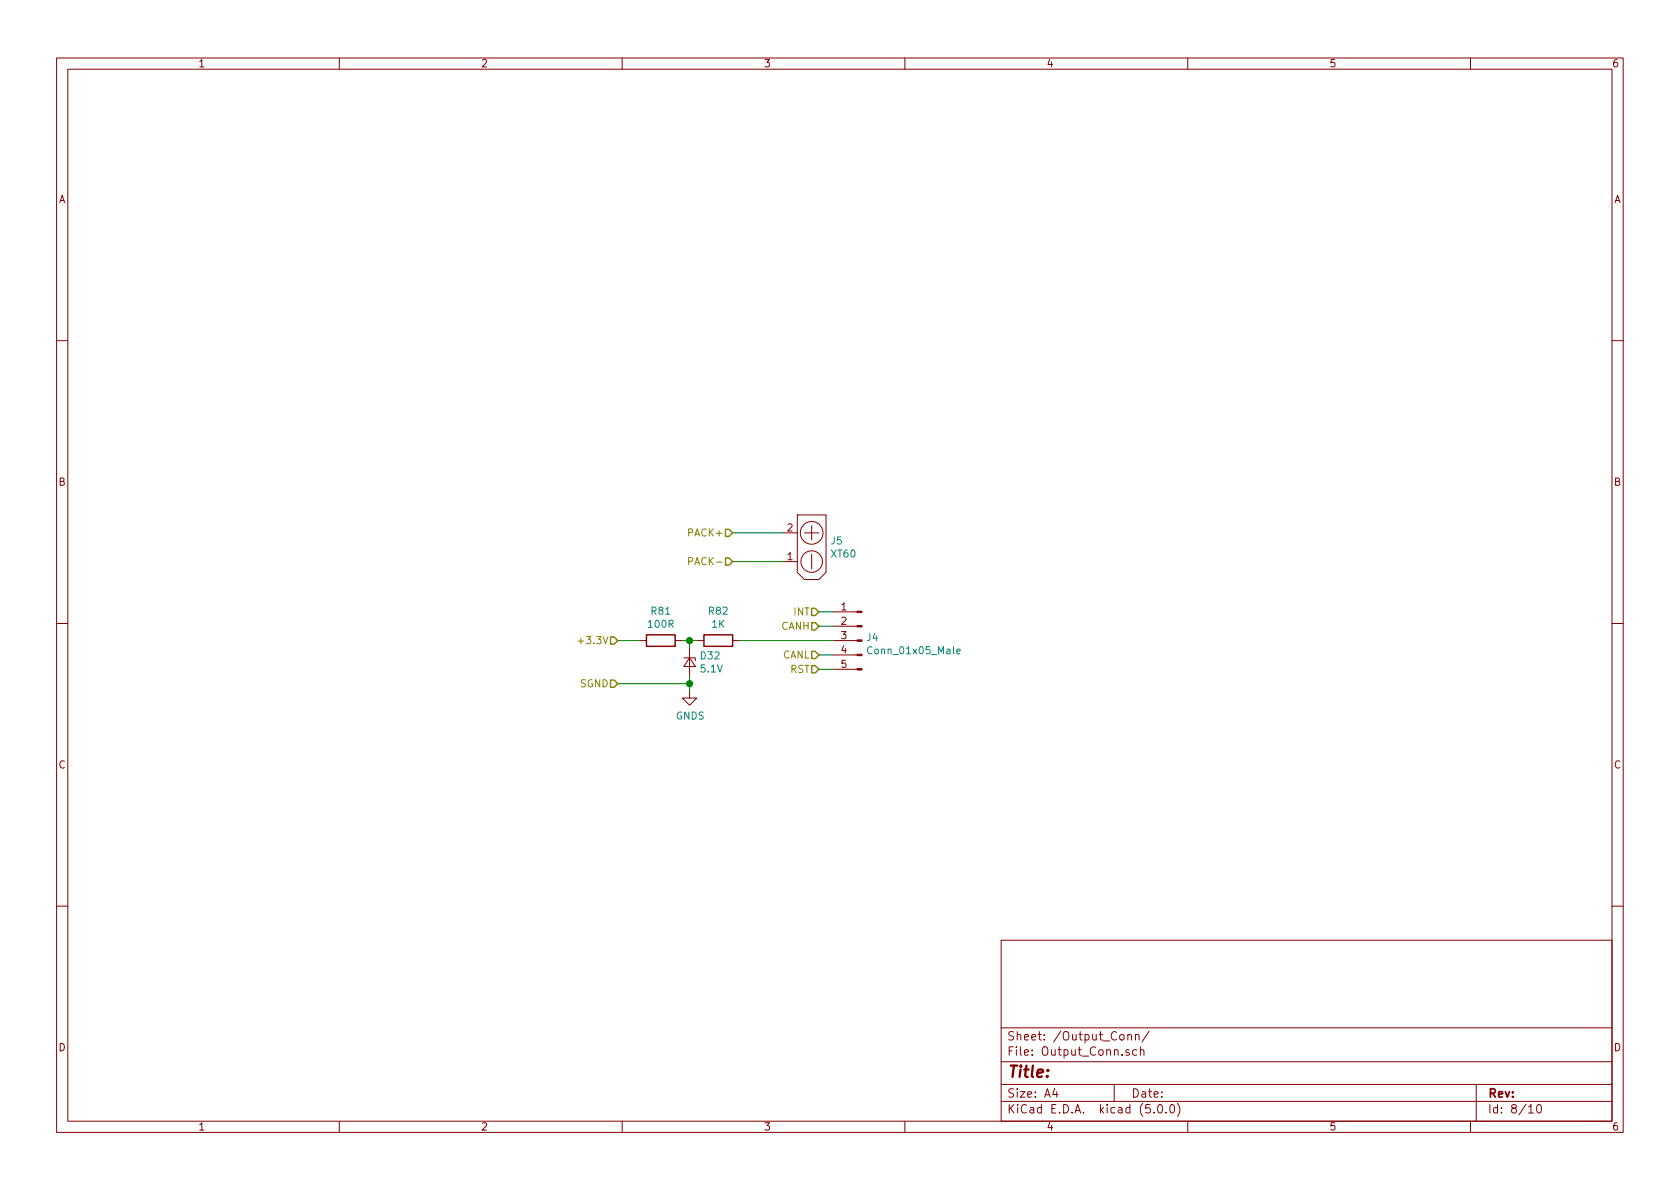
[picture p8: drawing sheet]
EESchema Schematic File Version 4
LIBS:FusIon Pack-cache
EELAYER 29 0
EELAYER END
$Descr A4 11693 8268
encoding utf-8
Sheet 8 10
Title ""
Date ""
Rev ""
Comp ""
Comment1 ""
Comment2 ""
Comment3 ""
Comment4 ""
$EndDescr
$Comp
L FusIon-Pack-rescue:XT60-Connector J5
U 1 1
P 5650 3800
F 0 "J5" V 5604 3672 50  0000 R CNN
F 1 "XT60" V 5695 3672 50  0000 R CNN
F 2 "Connector:XT-60_male" H 5600 3800 50  0001 C CNN
F 3 "" H 5600 3800 50  0001 C CNN
	1    5650 3800
	0    -1   1    0   
$EndComp
Wire Wire Line
	5100 3700 5450 3700
Wire Wire Line
	5100 3900 5450 3900
Text HLabel 5100 3700 0    50   Input ~ 0
PACK+
Text HLabel 5100 3900 0    50   Input ~ 0
PACK-
Text HLabel 5700 4250 0    50   Input ~ 0
INT
Text HLabel 5700 4650 0    50   Input ~ 0
RST
Text HLabel 5700 4350 0    50   Input ~ 0
CANH
Text HLabel 5700 4550 0    50   Input ~ 0
CANL
$Comp
L Device:R R82
U 1 1
P 5000 4450
F 0 "R82" V 4793 4450 50  0000 C CNN
F 1 "1K" V 4884 4450 50  0000 C CNN
F 2 "Resistor_SMD:R_0805_2012Metric_Pad1.15x1.40mm_HandSolder" V 4930 4450 50  0001 C CNN
F 3 "~" H 5000 4450 50  0001 C CNN
	1    5000 4450
	0    1    1    0   
$EndComp
$Comp
L Device:R R81
U 1 1
P 4600 4450
F 0 "R81" V 4393 4450 50  0000 C CNN
F 1 "100R" V 4484 4450 50  0000 C CNN
F 2 "Resistor_SMD:R_0805_2012Metric_Pad1.15x1.40mm_HandSolder" V 4530 4450 50  0001 C CNN
F 3 "~" H 4600 4450 50  0001 C CNN
	1    4600 4450
	0    1    1    0   
$EndComp
$Comp
L Device:D_Zener_Small D32
U 1 1
P 4800 4600
F 0 "D32" V 4754 4668 50  0000 L CNN
F 1 "5.1V" V 4845 4668 50  0000 L CNN
F 2 "Diode_SMD:D_SOD-323_HandSoldering" V 4800 4600 50  0001 C CNN
F 3 "~" V 4800 4600 50  0001 C CNN
	1    4800 4600
	0    1    1    0   
$EndComp
Wire Wire Line
	4850 4450 4800 4450
Wire Wire Line
	4800 4450 4800 4500
Connection ~ 4800 4450
Wire Wire Line
	4800 4450 4750 4450
Wire Wire Line
	4300 4450 4450 4450
$Comp
L power:GNDS #PWR076
U 1 1
P 4800 4800
F 0 "#PWR076" H 4800 4550 50  0001 C CNN
F 1 "GNDS" H 4805 4627 50  0000 C CNN
F 2 "" H 4800 4800 50  0001 C CNN
F 3 "" H 4800 4800 50  0001 C CNN
	1    4800 4800
	1    0    0    -1  
$EndComp
Wire Wire Line
	4800 4800 4800 4750
Wire Wire Line
	4300 4750 4800 4750
Connection ~ 4800 4750
Wire Wire Line
	4800 4750 4800 4700
Text HLabel 4300 4450 0    50   Input ~ 0
+3.3V
Text HLabel 4300 4750 0    50   Input ~ 0
SGND
$Comp
L Connector:Conn_01x05_Male J4
U 1 1
P 6000 4450
F 0 "J4" H 5973 4473 50  0000 R CNN
F 1 "Conn_01x05_Male" H 5973 4382 50  0000 R CNN
F 2 "Connector_JST:JST_XH_B05B-XH-A_1x05_P2.50mm_Vertical" H 6000 4450 50  0001 C CNN
F 3 "~" H 6000 4450 50  0001 C CNN
	1    6000 4450
	-1   0    0    -1  
$EndComp
Wire Wire Line
	5150 4450 5800 4450
Wire Wire Line
	5700 4350 5800 4350
Wire Wire Line
	5800 4250 5700 4250
Wire Wire Line
	5700 4550 5800 4550
Wire Wire Line
	5700 4650 5800 4650
$EndSCHEMATC
